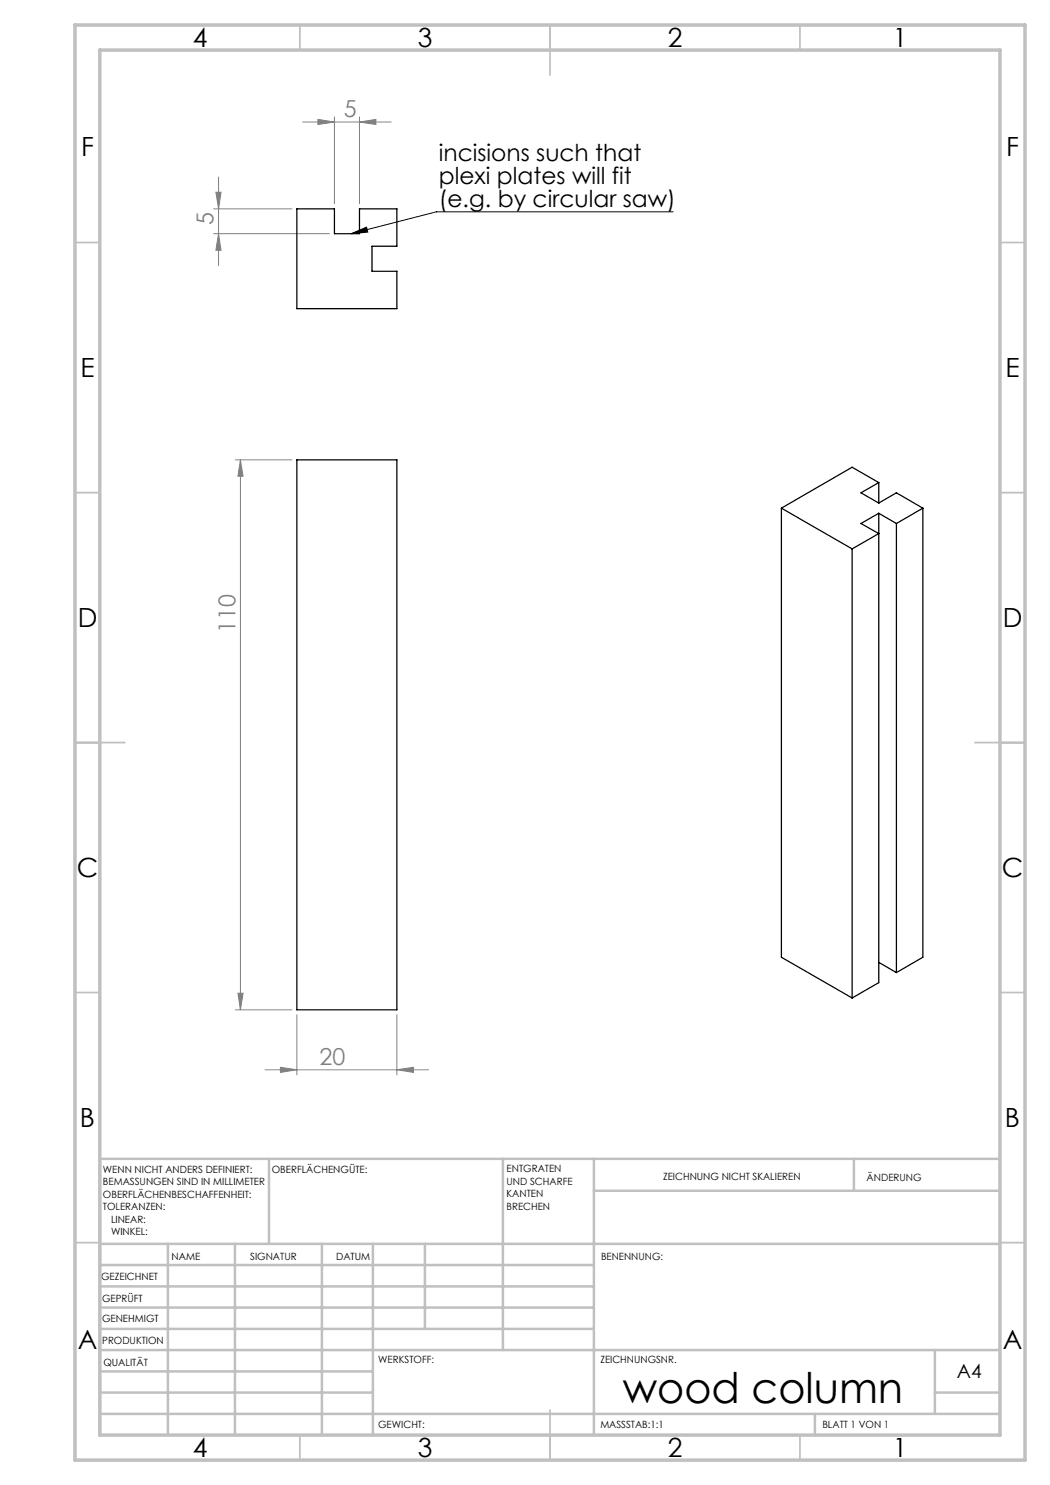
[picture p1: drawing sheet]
<svg xmlns="http://www.w3.org/2000/svg" width="210mm" height="297mm" viewBox="0 0 210 297" stroke-linecap="round" stroke-linejoin="round" font-family="sans-serif">
<path d="M70.2 46.7l3.1-1.3 .3 1zM134.6 42.4h-47.3l-17.1 4.3" fill="none" stroke="#000" stroke-width=".2"/>
<g fill="none" stroke="#808080" stroke-width=".2">
<path d="M43.2 38.4h1l-.5 3.4zM43.7 35.4v17.7M60.5 24.4h17.7M63.6 23.9l3.3 .5-3.3 .5zM66.9 23.4v17.3M71.9 24.4l3.3-.5v1zM71.9 23.4v17.3M42.7 41.8h15.7M42.7 46.7h23.2M43.7 46.7l.5 3.4h-1zM47.1 92h11.3M48.1 92v110"/>
<path d="M48.1 92l.5 3.2h-1zM47.6 198.6h1l-.5 3.4zM47.1 202h11.3M53 214h32.7M56.1 213.5l3.3 .5-3.3 .5zM59.4 202.9v12.1M79.4 214l3.3-.5v1zM79.4 202.9v12.1"/>
</g>
<g fill="none" stroke="#c0c0c0" stroke-width=".35">
<path d="M60 5v5M110 5v10M160 5v5M15 48.5h5M200 48.5h5M15 98.5h5M200 98.5h5M15 148.5h10M195 148.5h10M15 198.5h5M200 198.5h5M15 248.5h5"/>
<path d="M200 248.5h5M60 287v5M110 282v10M160 287v5"/>
</g>
<g fill="none" stroke="#c0c0c0" stroke-width=".5">
<path d="M53.8 231.8v17M100.6 231.8v38.2M118.8 231.8v55.2M118.8 238.2h81.2M170.8 231.8v6.4M200 231.8h-180v55.2M20 248.8h180M20 257.3h98.8M20 253h98.8M33.6 248.8v38.2M47 248.8v38.2M64.4 248.8v38.2"/>
<path d="M74.6 248.8v38.2M85 248.8v17M20 265.8h98.8M20 261.5h98.8M20 278.5h54.6M20 274.3h54.6M20 270h180M187 278.5h13M187 270v12.8M20 282.8h180M163 282.8v4.2"/>
</g>
<path d="M15 5h190v287h-190zM20 10h180v277h-180z" fill="none" stroke="#c0c0c0" stroke-width=".7"/>
<path d="M70.2 46.7l3.1-1.3 .3 1z" fill="#000"/>
<g fill="#808080">
<path d="M63.6 23.9l3.3 .5-3.3 .5zM71.9 24.4l3.3-.5v1zM56.1 213.5l3.3 .5-3.3 .5zM79.4 214l3.3-.5v1z"/>
<path d="M43.2 38.4h1l-.5 3.4zM43.7 46.7l.5 3.4h-1zM48.1 92l.5 3.2h-1zM47.6 198.6h1l-.5 3.4z"/>
</g>
<g fill="none" stroke="#000" stroke-width=".25">
<path d="M59.4 41.8h7.5v4.9h5v-4.9h7.5v7.4h-5v5.1h5v7.4h-20zM59.4 92h20v110h-20zM175.8 96.5v4.1M175.8 96.5l-5.4-3.1-14.1 8.2M175.8 96.5l-3.6 2.1 3.6 2M156.3 101.6v89.8l14.1 8.2M156.3 101.6l14.1 8.2M170.4 109.8v89.8M175.8 102.7l-3.6 2 3.6 2-5.4 3.1M175.8 102.7v93.8l-5.4 3.1M175.8 100.6l3.5-2 5.3 3M175.8 102.7l3.5 2"/>
<path d="M179.3 104.7v89.8M184.6 101.6l-5.3 3.1M184.6 101.6v89.8l-5.3 3.1M175.8 192.5l3.5 2"/>
</g>
<text font-size="8.5" x="124.6" y="280.6">wood column</text>
<g font-size="5.3">
<text x="38.5" y="9.5">4</text>
<text x="83.5" y="9.5">3</text>
<text x="133.6" y="9.5">2</text>
<text x="178.6" y="9.5">1</text>
<text x="16.2" y="31.2">F</text>
<text x="201.2" y="31.2">F</text>
<text x="16.1" y="75.5">E</text>
<text x="201.1" y="75.5">E</text>
<text x="15.5" y="125.5">D</text>
<text x="200.5" y="125.5">D</text>
<text x="15.4" y="175.5">C</text>
<text x="200.4" y="175.5">C</text>
<text x="16" y="225.5">B</text>
<text x="201" y="225.5">B</text>
<text x="15.5" y="269.7">A</text>
<text x="200.5" y="269.7">A</text>
<text x="38.5" y="291.5">4</text>
<text x="83.5" y="291.5">3</text>
<text x="133.6" y="291.5">2</text>
<text x="178.6" y="291.5">1</text>
</g>
<g font-size="4.7" fill="#808080">
<text x="68.7" y="23.4">5</text>
<text x="42.7" y="45.1" transform="rotate(-90 42.7 45.1)">5</text>
<text x="47.1" y="126.6" transform="rotate(-90 47.1 126.6)">110</text>
<text x="63.9" y="212.9">20</text>
</g>
<g font-size="4.7">
<text x="87.8" y="32.3">incisions such that</text>
<text x="87.8" y="36.8">plexi plates will fit</text>
<text x="87.8" y="41.3">(e.g. by circular saw)</text>
</g>
<text font-size="3.9" x="191.4" y="275.6">A4</text>
<g font-size="2">
<text x="20.6" y="234.6">WENN NICHT ANDERS DEFINIERT:</text>
<text x="20.6" y="237.1">BEMASSUNGEN SIND IN MILLIMETER</text>
<text x="20.6" y="239.6">OBERFLÄCHENBESCHAFFENHEIT:</text>
<text x="54.4" y="234.6">OBERFLÄCHENGÜTE:</text>
<text x="101.3" y="234.5">ENTGRATEN</text>
<text x="101.3" y="237">UND SCHARFE</text>
<text x="101.3" y="239.5">KANTEN</text>
<text x="132.6" y="236">ZEICHNUNG NICHT SKALIEREN</text>
<text x="173.3" y="236.2">ÄNDERUNG</text>
<text x="20.6" y="242.1">TOLERANZEN:</text>
<text x="22.2" y="244.6">LINEAR:</text>
<text x="101.3" y="242">BRECHEN</text>
<text x="22.2" y="247.1">WINKEL:</text>
<text x="34.3" y="252">NAME</text>
<text x="50" y="251.9">SIGNATUR</text>
<text x="67.2" y="251.9">DATUM</text>
<text x="120.2" y="251.9">BENENNUNG:</text>
<text x="20.2" y="256.1">GEZEICHNET</text>
<text x="20.4" y="260.3">GEPRÜFT</text>
<text x="20.4" y="264.4">GENEHMIGT</text>
<text x="20.5" y="268.8">PRODUKTION</text>
<text x="20.7" y="273.1">QUALITÄT</text>
<text x="75.6" y="272.5">WERKSTOFF:</text>
<text x="120.1" y="272.5">ZEICHNUNGSNR.</text>
<text x="75.6" y="285.5">GEWICHT:</text>
<text x="120.1" y="285.6">MASSSTAB:1:1</text>
<text x="164.5" y="285.6">BLATT 1 VON 1</text>
</g>
</svg>
